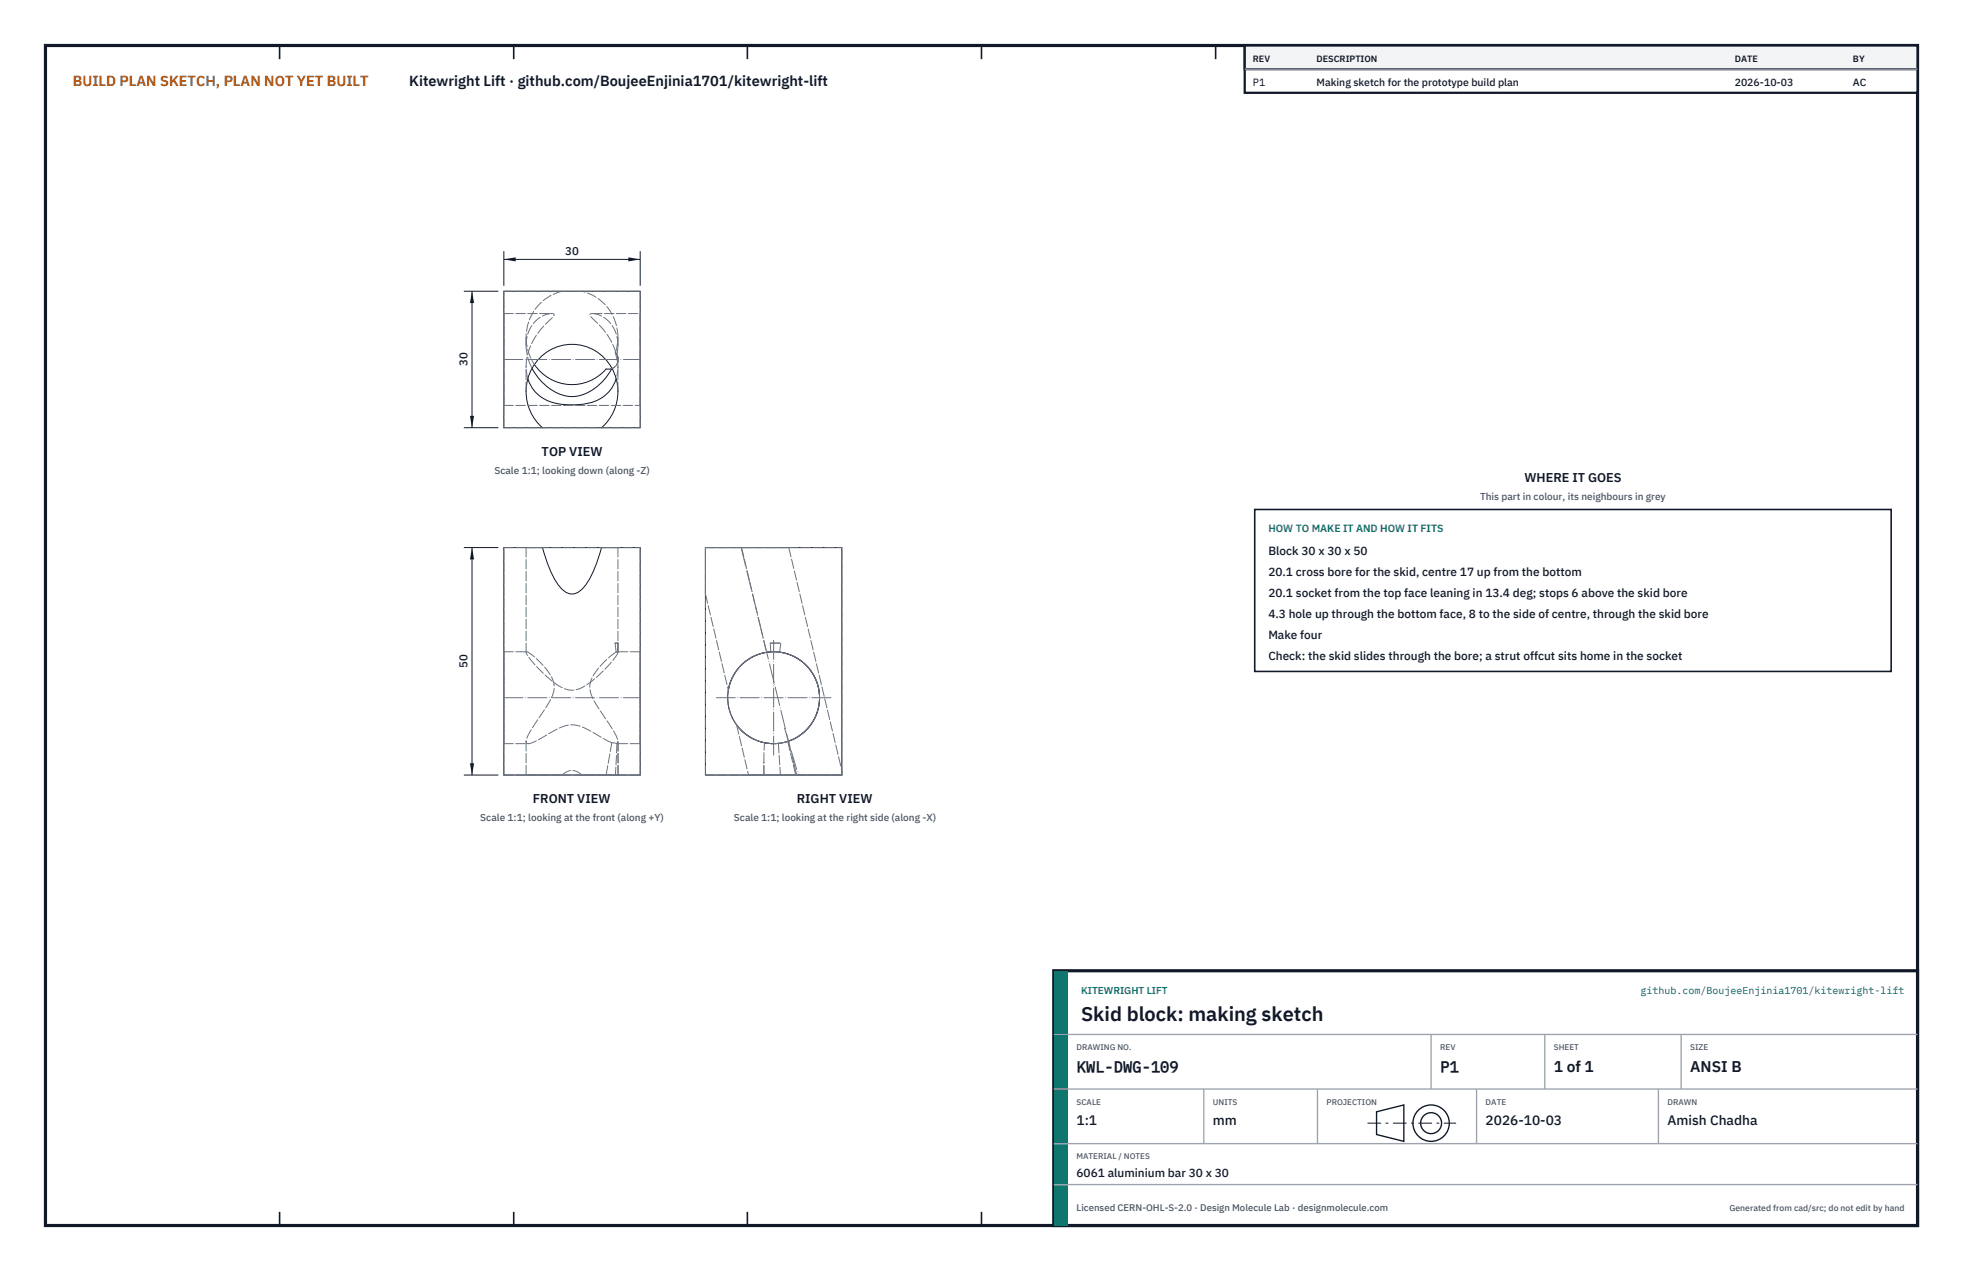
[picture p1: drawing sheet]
<svg xmlns="http://www.w3.org/2000/svg" width="432mm" height="279mm" viewBox="0 0 432 279" stroke-linecap="round" stroke-linejoin="round" font-family="sans-serif">
<path d="M10 10h411.8v259.4h-411.8z" fill="none" stroke="#111827" stroke-width=".7" stroke-linecap="butt"/>
<g fill="none" stroke="#111827" stroke-width=".35">
<path d="M61.5 10v3M113 10v3M164.4 10v3M215.9 10v3M267.4 10v3M318.9 10v3M370.3 10v3M61.5 266.4v3M113 266.4v3M164.4 266.4v3M215.9 266.4v3M267.4 266.4v3"/>
<path d="M318.9 266.4v3M370.3 266.4v3"/>
</g>
<g fill="none" stroke="#111727" stroke-width=".22">
<path d="M110.8 64h30v30h-30zM116.1 83.2a8.6 8.6 0 0 0 8.6 5.8 12.1 12.1 0 0 0 8.6-2.3 7.6 7.6 0 0 0 2.2-3.5M117 81a10.8 10.8 0 0 0 9.2 6.2 11.1 11.1 0 0 0 8.4-6.2M117.5 80.1a9.9 9.9 0 0 0 15.8 1l1.3-.1M119.3 94a10.4 10.4 0 0 1-2.6-12.4 10.4 10.4 0 0 1 11.5-5.6 10.5 10.5 0 0 1 4.1 18M134.6 81h.1M110.8 120.4h30v50h-30zM119.3 120.4a22 22 0 0 0 4.2 9 2.9 2.9 0 0 0 4.7 0 22 22 0 0 0 4.1-9M155.2 120.4h30v50h-30zM169.5 143.3a10.1 10.1 0 0 0-9.3 8.4M171.5 143.4a10.1 10.1 0 0 1 8.7 9.1 10.1 10.1 0 0 1-6.9 10.5M162.6 160.1h.1"/>
<path d="M163 160.5l1.3 1.1 1.8 1M166.8 162.9h.1M167.1 163l1.1 .3M168.2 163.3l2.1 .2M168.2 163.3h.1M168.2 163.3h.2M168.6 163.4h.1M169 163.4h.2M169.3 163.4h.1M169.5 163.5h.2M169.9 163.5h.1"/>
<circle cx="170.2" cy="153.4" r="10.1"/>
</g>
<g fill="none" stroke="#6a7180" stroke-width=".22" stroke-dasharray="2.1 .5">
<path d="M110.8 79v-10.1M110.8 68.9v20.2M110.8 64h12.9M110.8 68.9h10.5M115.7 75.9l.2 1.6 .3 1.5M115.7 74.2a10.6 10.6 0 0 0 1.8 5.9M115.7 75.9v-1.7M121.3 68.9a6.7 6.7 0 0 0-5.6 7M123.7 64h4.3M123.7 64a10.3 10.3 0 0 0-8 10.2M128 64h12.8M130.3 68.9a6.6 6.6 0 0 1 5.6 7"/>
<path d="M130.3 68.9h10.5M135.4 77.5l.4-1.6 .1-1.7M135.5 77.7a17.8 17.8 0 0 0-5.6-8.1l-.1-.6 .5-.1M135.5 77.7l-.2-.2M135.7 78l-.3-.5M135.8 79.8a2.15 2.15 0 0 0-.5-2.3M135.8 79.8l.1-.1M135.8 79.8l-.5-2.3M135.9 79.7v-1l-.4-1M135.9 75.9l-.2 2.1M135.9 75.9v-1.7M135.9 74.2a10.3 10.3 0 0 0-7.9-10.2"/>
<path d="M136 79l-.3-1M140.8 79v-10.1M140.8 68.9v20.2M110.8 94v-30M110.8 89.1v-10.1M110.8 94h30M110.8 89.1h30M115.7 80.6a14.3 14.3 0 0 1 5.6-10.6l.5-.6 .1-.3-.6-.2M115.7 86.1v-5.5M116.1 83.2l-.4-2.6M117 81l-.8-2M133.3 81.1a2.15 2.15 0 0 0 2.4-1 2.15 2.15 0 0 0-.3-2.6"/>
<path d="M134.6 81a2.15 2.15 0 0 0 1.4-2M135.9 80.6v-.9M135.9 80.6l-.4 2.6M135.9 86.1v-5.5M140.8 89.1v-10.1M140.8 94v-30M110.8 120.4h30M115.7 120.4h3.6M115.7 120.4v23M119.3 120.4h-3.6M132.3 120.4h3.6M135.9 120.4v23"/>
<path d="M135.9 120.4h-3.6M155.2 120.4h30M155.2 120.4h7.9M155.2 120.4v10.2M155.2 130.6v-10.2M155.2 130.6l5 21.1M163.1 120.4l5.5 23M163.1 120.4h10.4M173.5 120.4h-18.3M173.5 120.4l11.7 49M110.8 143.3v20.2M110.8 143.3h5"/>
<path d="M115.7 143.4l.1-.1M115.8 143.3a14.3 14.3 0 0 1 6 6.6 6 6 0 0 1-1.3 4.9l-1.2 1.9a29 29 0 0 0-3.5 6l-.1 .3M135.5 143.4a15.7 15.7 0 0 0-5.6 6.3 7 7 0 0 0 1.7 5.9l.7 1.1a29 29 0 0 1 3.6 6v.3M135.5 143.4l-.2-2M135.8 141.4h.2M135.8 141.4l.1 1.9M135.8 141.4h-.5M135.9 143.3h.1M135.9 143.4v-.1M135.9 143.4a23.4 23.4 0 0 1-5.9 6.5 5.8 5.8 0 0 1-5.7 1.5 22.5 22.5 0 0 1-8.6-8M136 143.3l-.5 .1M136 141.4h-.7"/>
<path d="M136 143.3h4.8M136 143.3v-1.9M140.8 143.3v20.2M160.2 151.7a10.1 10.1 0 0 1 11.1-8.4 10.1 10.1 0 0 1 9 10.6 10.1 10.1 0 0 1-10.1 9.6M162 159.3l.6 .8M162 159.3l2.7 11.1M169.4 141.4h2.3M169.4 141.4l.1 1.9M169.5 143.3l2 .1M171.5 143.4l.2-2M110.8 170.4v-50M110.8 163.5v-20.2"/>
<path d="M110.8 163.5h5.4M110.8 170.4h12.9M115.7 163l.1 .3 .4 .2M115.7 170.4h17.6M115.7 163v7.4M123.7 170.4a2.82 2.82 0 0 1 4.3 0M123.7 170.4h-8M128 170.4h12.8M133.3 170.4l1.3-7.1M133.3 170.4h2.7M134.6 163.3l1.4 .2M134.6 163.3l-2.1-1.1a17.8 17.8 0 0 0-6.3-2.9 10.5 10.5 0 0 0-5.9 2.2l-2.6 1.5-1.5 .5"/>
<path d="M135.4 170.4h.5M135.7 163.4l-.3 7M135.9 163l-.2 .4M135.9 163v7.4M135.9 170.4h-7.9M136 163.5h4.8M136 163.5l-.3-.1M136 170.4h-.6M136 170.4v-6.9M140.8 163.5v-20.2M140.8 170.4v-50M155.2 170.4v-50"/>
<path d="M155.2 170.4h30M162.6 160.1l.4 .4M164.7 170.4h3.4M166.1 162.6l.7 .3M166.8 162.9l.3 .1M168 167.6l.2-4.3M168 170.4h3.7M168 170.4v-2.8M168.1 170.4l-.1-2.8M168.1 170.4h-.1M168.2 163.3a10.1 10.1 0 0 1-6.2-4M168.2 163.3h.1"/>
<path d="M168.4 163.3l.2 .1M168.7 163.4h.3M169.2 163.4h.1M169.3 163.4l.2 .1M169.7 163.5h.2M170 163.5h.2M170.3 163.5l.9-.1M171.2 163.4l.5 7M171.7 170.4h3.3M173.3 163l-2.1 .4M173.3 163l1.7 7.4M175 170.4h10.2"/>
<path d="M185.2 170.4v-50M185.2 170.4v-1M185.2 169.4v1M185.2 170.4h-20.5"/>
<circle cx="170.2" cy="153.4" r="10.1"/>
</g>
<path d="M110.8 79h30M163 120.4l12.2 50M110.8 153.4h30M157.6 153.4h25.2M170.2 166v-25.3M172.6 160.1l3 10.3" fill="none" stroke="#6a7180" stroke-width=".22" stroke-dasharray="4.2 .5 0 .5"/>
<path d="M110.8 55.2v7.6M110.8 57h30M140.8 55.2v7.6" fill="none" stroke="#111827" stroke-width=".22"/>
<path d="M110.8 57l2.6-.4v.9zM138.2 56.6v.9l2.6-.5z" fill="#111827"/>
<path d="M102 64h7.6M103.8 64v30M102 94h7.6" fill="none" stroke="#111827" stroke-width=".22"/>
<path d="M103.8 64l-.4 2.6h.9zM103.4 91.4h.9l-.5 2.6z" fill="#111827"/>
<path d="M102 120.4h7.6M103.8 120.4v50M102 170.4h7.6" fill="none" stroke="#111827" stroke-width=".22"/>
<path d="M103.8 120.4l-.4 2.6h.9zM103.4 167.8h.9l-.5 2.6z" fill="#111827"/>
<path d="M276 112h140v35.6h-140z" fill="#fff" stroke="#111827" stroke-width=".35"/>
<path d="M273.8 10h148v10.4h-148z" fill="#fff" stroke="#111827" stroke-width=".5"/>
<path d="M273.8 10h148v5.2h-148z" fill="#f3f4f6" stroke="#111827" stroke-width=".5"/>
<path d="M273.8 15.2h148" fill="none" stroke="#9ca3af" stroke-width=".3"/>
<path d="M231.8 213.4h190v56h-190z" fill="#fff" stroke="#111827" stroke-width=".7" stroke-linecap="butt"/>
<path d="M231.8 213.4h3v56h-3z" fill="#0f766e"/>
<path d="M231.8 227.4h190M231.8 239.4h190M264.8 239.4v12M289.8 239.4v12M314.8 227.4v12M324.8 239.4v12M339.8 227.4v12M364.8 239.4v12M369.8 227.4v12M231.8 251.4h190M231.8 260.4h190" fill="none" stroke="#9ca3af" stroke-width=".3"/>
<g fill="none" stroke="#111827" stroke-width=".3">
<path d="M302.8 244.4l6-1.5v8l-6-1.5z"/>
<circle cx="314.8" cy="246.9" r="4"/>
<circle cx="314.8" cy="246.9" r="2.3"/>
</g>
<path d="M300.8 246.9h19.5" fill="none" stroke="#111827" stroke-width=".22" stroke-dasharray="3 1 .6 1" stroke-linecap="butt"/>
<text font-size="4.4" fill="#111827" x="237.8" y="224.4">Skid block: making sketch</text>
<g font-size="3.4" fill="#111827">
<text x="236.8" y="235.6">KWL-DWG-109</text>
<text x="316.8" y="235.6">P1</text>
<text x="341.8" y="235.6">1 of 1</text>
<text x="371.8" y="235.6">ANSI B</text>
</g>
<text font-size="3.2" fill="#b45309" x="16" y="19">BUILD PLAN SKETCH, PLAN NOT YET BUILT</text>
<text font-size="3.2" fill="#111827" x="90" y="19">Kitewright Lift · github.com/BoujeeEnjinia1701/kitewright-lift</text>
<g font-size="3" fill="#111827">
<text x="236.8" y="247.2">1:1</text>
<text x="266.8" y="247.2">mm</text>
<text x="326.8" y="247.2">2026-10-03</text>
<text x="366.8" y="247.2">Amish Chadha</text>
</g>
<g font-size="2.8" fill="#111827">
<text x="119.1" y="100.2">TOP VIEW</text>
<text x="335.3" y="106">WHERE IT GOES</text>
<text x="117.2" y="176.6">FRONT VIEW</text>
<text x="175.3" y="176.6">RIGHT VIEW</text>
</g>
<g font-size="2.6" fill="#111827">
<text x="279" y="122">Block 30 x 30 x 50</text>
<text x="279" y="126.6">20.1 cross bore for the skid, centre 17 up from the bottom</text>
<text x="279" y="131.2">20.1 socket from the top face leaning in 13.4 deg; stops 6 above the skid bore</text>
<text x="279" y="135.8">4.3 hole up through the bottom face, 8 to the side of centre, through the skid bore</text>
<text x="279" y="140.4">Make four</text>
<text x="279" y="145">Check: the skid slides through the bore; a strut offcut sits home in the socket</text>
<text x="236.8" y="258.8">6061 aluminium bar 30 x 30</text>
</g>
<g font-size="2.5" fill="#111827">
<text x="124.3" y="56">30</text>
<text x="102.8" y="80.5" transform="rotate(-90 102.8 80.5)">30</text>
<text x="102.8" y="146.9" transform="rotate(-90 102.8 146.9)">50</text>
</g>
<g font-size="2.3" fill="#111827">
<text x="275.6" y="18.8">P1</text>
<text x="289.6" y="18.8">Making sketch for the prototype build plan</text>
<text x="381.6" y="18.8">2026-10-03</text>
<text x="407.6" y="18.8">AC</text>
</g>
<text font-size="2.3" fill="#0f766e" x="279" y="117">HOW TO MAKE IT AND HOW IT FITS</text>
<g font-size="2.2" fill="#4b5563">
<text x="108.7" y="104.2">Scale 1:1; looking down (along -Z)</text>
<text x="325.6" y="110">This part in colour, its neighbours in grey</text>
<text x="105.7" y="180.6">Scale 1:1; looking at the front (along +Y)</text>
<text x="161.4" y="180.6">Scale 1:1; looking at the right side (along -X)</text>
</g>
<g font-size="2.2" fill="#0f766e">
<text x="237.8" y="218.4">KITEWRIGHT LIFT</text>
<text x="360.9" y="218.4">github.com/BoujeeEnjinia1701/kitewright-lift</text>
</g>
<text font-size="2.1" fill="#4b5563" x="236.8" y="266.2">Licensed CERN-OHL-S-2.0 · Design Molecule Lab · designmolecule.com</text>
<g font-size="2" fill="#111827">
<text x="275.6" y="13.6">REV</text>
<text x="289.6" y="13.6">DESCRIPTION</text>
<text x="381.6" y="13.6">DATE</text>
<text x="407.6" y="13.6">BY</text>
</g>
<text font-size="1.9" fill="#4b5563" x="380.4" y="266.2">Generated from cad/src; do not edit by hand</text>
<g font-size="1.8" fill="#4b5563">
<text x="236.8" y="230.8">DRAWING NO.</text>
<text x="316.8" y="230.8">REV</text>
<text x="341.8" y="230.8">SHEET</text>
<text x="371.8" y="230.8">SIZE</text>
<text x="236.8" y="242.8">SCALE</text>
<text x="266.8" y="242.8">UNITS</text>
<text x="291.8" y="242.8">PROJECTION</text>
<text x="326.8" y="242.8">DATE</text>
<text x="366.8" y="242.8">DRAWN</text>
<text x="236.8" y="254.8">MATERIAL / NOTES</text>
</g>
</svg>
